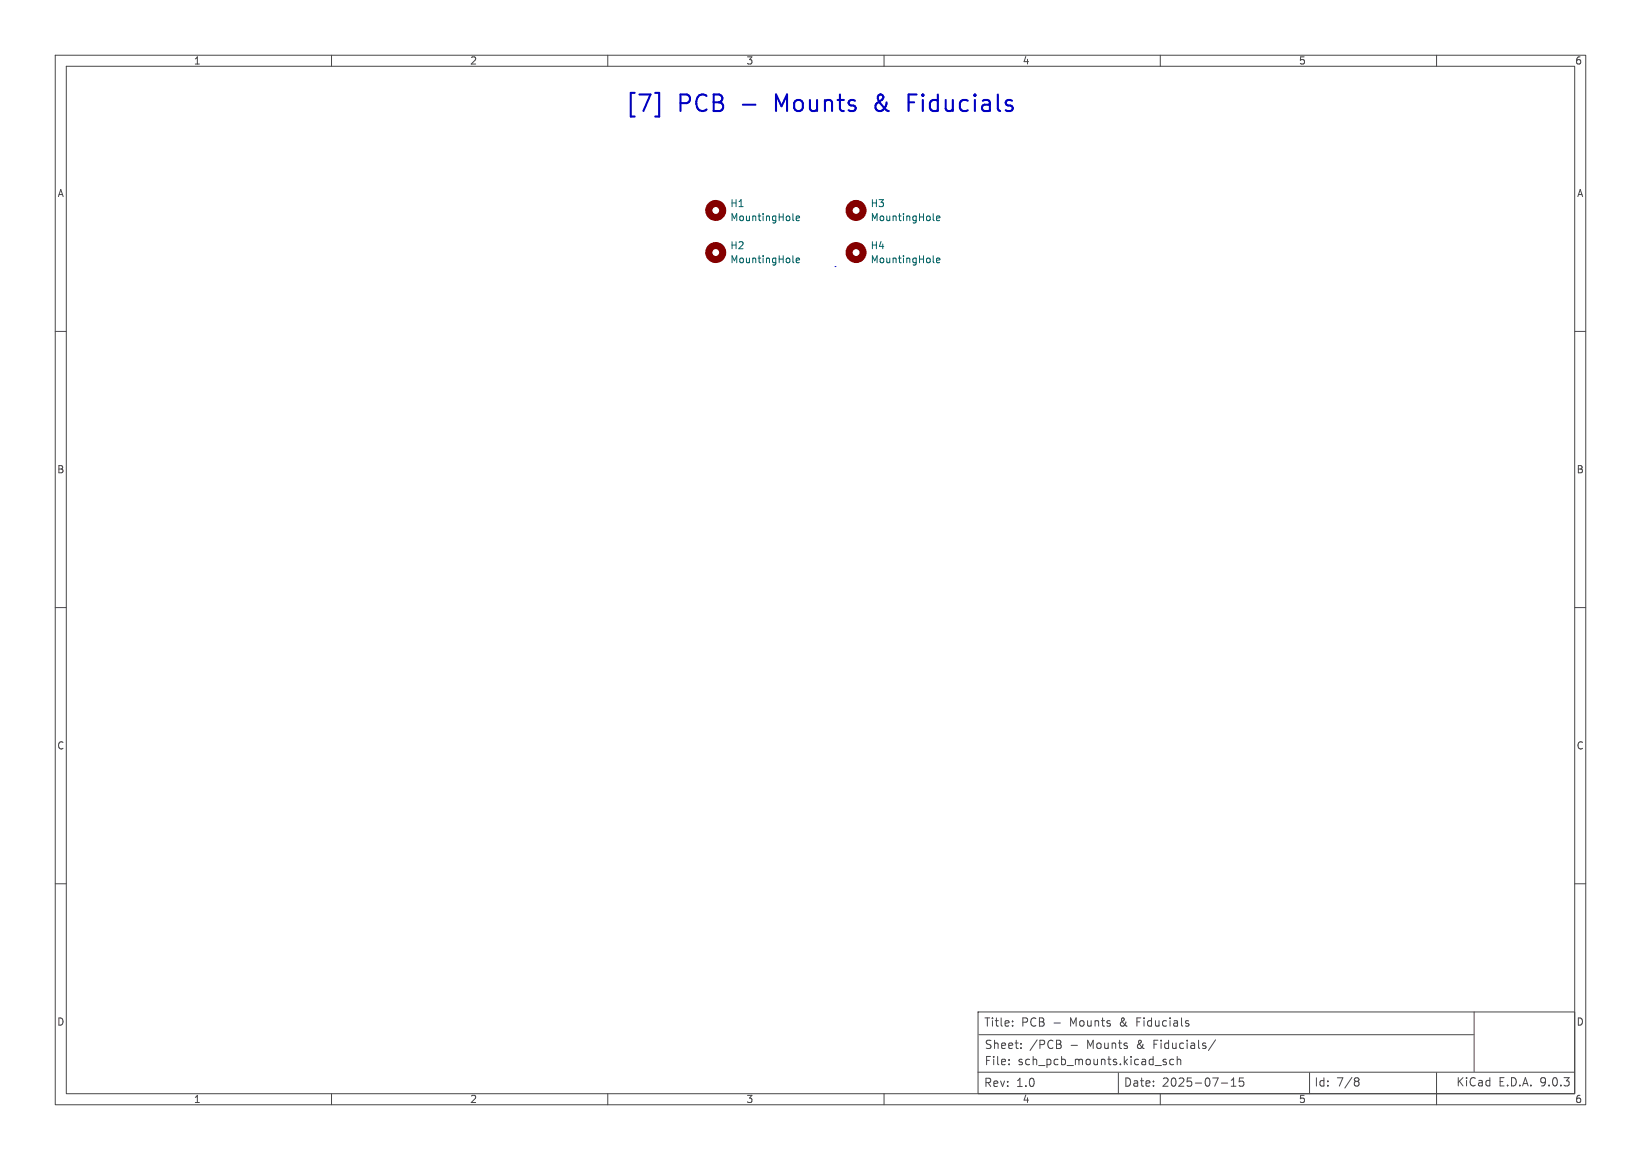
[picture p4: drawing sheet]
<svg xmlns="http://www.w3.org/2000/svg" width="297mm" height="210mm" viewBox="0 0 297 210" stroke-linecap="round" stroke-linejoin="round" font-family="sans-serif">
<g fill="none" stroke="#484848" stroke-width=".18">
<path d="M10 10h277v190h-277zM12 12h273v186h-273zM60 10v2M110 10v2M160 10v2M210 10v2M260 10v2M10 60h2M285 60h2M10 110h2M285 110h2M10 160h2"/>
<path d="M285 160h2M60 198v2M110 198v2M160 198v2M177 194.1h108M177 183.2h108v14.8h-108zM177.2 187.3h89.5M182.6 192.6v.2M182.6 191.8v.2M183.3 185.6v.2M183.3 184.9v.1M184.8 189.7v.1"/>
<path d="M184.8 188.9v.1M191.7 189a.4 .4 0 0 1 .4 .4 .4 .4 0 0 1-.3 .4M191.9 188.4l.1 .2-.1 .4M202.4 194.3v3.7M210 198v2M211.1 191.8h-.4l-.2 .2 .1 .2 .5 .1v.4h-.6M212.4 191.8h-.4l-.3 .2v.5l.1 .2h.6M213.1 191.9l.2-.1h.3l.1 1M213.1 191.3v1.5M215 185.3l.2 .2-.2 .3M215 184.8l.1 .1M220 188.3l-1.3 1.9"/>
<path d="M221.1 196.1h1.1M222.8 196.7h.9M222.8 195.6l.5-.4v1.5M225.1 195.2h-.8v.7l.2-.2 .5 .1 .1 .2v.5l-.3 .2-.5-.2M237 194.2v3.8M245.4 195.1l.4 .1 .2 .2-.3 .4M245.4 195.8h.3M245.7 195.8l.2 .1 .1 .4-.2 .3h-.4M260 194.2v5.8M266.8 183.2v10.8"/>
</g>
<g fill="none" stroke="#840000" stroke-width="1.3">
<circle cx="129.5" cy="38.1" r="1.27"/>
<circle cx="154.9" cy="38.1" r="1.27"/>
<circle cx="129.5" cy="45.7" r="1.27"/>
<circle cx="154.9" cy="45.7" r="1.27"/>
</g>
<path d="M143.5 39.8l.2 .1M144.1 39.5l.6-.1-.1-.2-.3-.1-.2 .2 .1 .6h.4M168.9 39.8l.2 .1M169.5 39.5l.6-.1-.1-.2-.3-.1-.2 .2 .1 .6h.4M143.5 47.4l.2 .2M144.1 47.1l.6-.1-.1-.2-.3-.1-.2 .2 .1 .6h.4M168.9 47.4l.2 .2M169.5 47.1l.6-.1-.1-.2-.3-.1-.2 .2 .1 .6h.4" fill="none" stroke="#006464" stroke-width=".18"/>
<path d="M118.6 16.8h.7v4.3h-.7M134.4 19h2.3M164.4 18.5h1M165.9 17.1h-1.5v3" fill="none" stroke="#0000c2" stroke-width=".38"/>
<path d="M151.1 48.3h.1" fill="none" stroke="#0000c2" stroke-width=".18"/>
<g font-size="4.2" fill="#0000c2">
<text x="113" y="20.8">[7]</text>
<text x="122.7" y="20.8">PCB</text>
<text x="141" y="20.8">Mounts</text>
<text x="159.6" y="20.8">&amp;</text>
<text x="166.1" y="20.8">Fiducials</text>
</g>
<g font-size="2.1" fill="#484848">
<text x="178" y="186.1">Title:</text>
<text x="178.1" y="190.1">Sheet:</text>
<text x="184.8" y="186.1">PCB</text>
<text x="186.3" y="190.1">/PCB</text>
<text x="190.6" y="186.1">-</text>
<text x="193.7" y="190.1">-</text>
<text x="193.8" y="186.1">Mounts</text>
<text x="196.9" y="190.1">Mounts</text>
<text x="202.9" y="186.1">&amp;</text>
<text x="206" y="190.1">&amp;</text>
<text x="206.1" y="186.1">Fiducials</text>
<text x="209.2" y="190.1">Fiducials/</text>
<text x="178" y="197">Rev:</text>
<text x="178.1" y="193.1">File:</text>
<text x="183.9" y="197">1.0</text>
<text x="184.2" y="193.1">sch_pcb_mounts.kicad_sch</text>
<text x="203.3" y="196.9">Date:</text>
<text x="210.3" y="196.9">2025-07-15</text>
<text x="237.8" y="196.9">Id:</text>
<text x="241.9" y="196.9">7/8</text>
<text x="263.5" y="196.9">KiCad</text>
<text x="271.2" y="196.9">E.D.A.</text>
<text x="278.8" y="196.9">9.0.3</text>
</g>
<g font-size="1.8" fill="#484848">
<text x="35" y="11.9">1</text>
<text x="85" y="11.9">2</text>
<text x="135" y="11.9">3</text>
<text x="185" y="11.9">4</text>
<text x="235" y="11.9">5</text>
<text x="285" y="11.9">6</text>
<text x="10.3" y="35.9">A</text>
<text x="285.3" y="35.9">A</text>
<text x="10.3" y="85.9">B</text>
<text x="285.3" y="85.9">B</text>
<text x="10.3" y="135.9">C</text>
<text x="285.3" y="135.9">C</text>
<text x="10.3" y="185.9">D</text>
<text x="285.3" y="185.9">D</text>
<text x="35" y="199.9">1</text>
<text x="85" y="199.9">2</text>
<text x="135" y="199.9">3</text>
<text x="185" y="199.9">4</text>
<text x="235" y="199.9">5</text>
<text x="285" y="199.9">6</text>
</g>
<g font-size="1.8" fill="#006464">
<text x="132.1" y="37.7">H1</text>
<text x="132.1" y="40.2">MountingHole</text>
<text x="157.5" y="37.7">H3</text>
<text x="157.5" y="40.2">MountingHole</text>
<text x="132.1" y="45.3">H2</text>
<text x="132.1" y="47.9">MountingHole</text>
<text x="157.5" y="45.3">H4</text>
<text x="157.5" y="47.9">MountingHole</text>
</g>
</svg>
